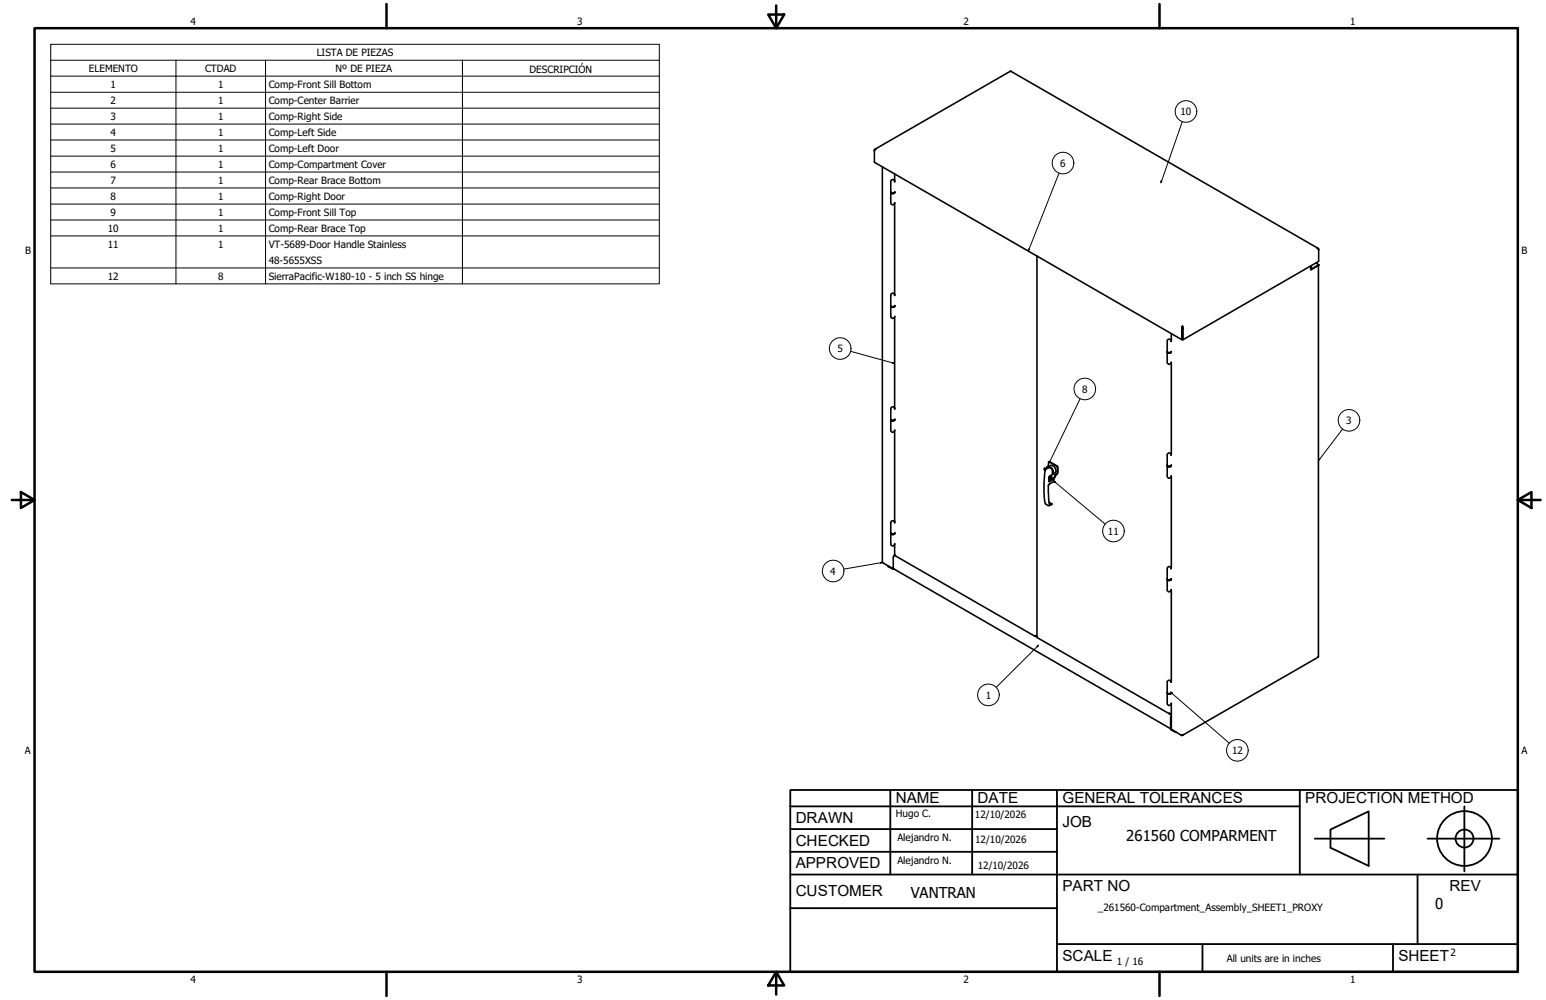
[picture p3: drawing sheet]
<svg xmlns="http://www.w3.org/2000/svg" width="432mm" height="279mm" viewBox="0 0 432 279" stroke-linecap="round" stroke-linejoin="round" font-family="sans-serif">
<!-- layer: Visible (ANSI) -->
<g fill="none" stroke="#000" stroke-width=".44">
<path d="M244.2 41.9l.4-.2-.4 .4M244.2 42.1v3.2l85.9 49.6M244.2 41.9l.1 .1M244.2 41.9v.2M244.3 41.7l38.1-21.8 85.8 49.5M246.4 46.6v110.6l3.2 1.7M248.8 53.8l.4 .3 .5-.1 .2-.2M248.8 50.7v6a.54 .54 0 0 0 .5 .5 .54 .54 0 0 0 .6-.5M248.8 53.7l.3 .3h.5l.3-.3M248.8 50.7a.54 .54 0 0 1 .6-.5 .54 .54 0 0 1 .5 .6v-.1M249.7 50.4h.2M249.9 48.6v2"/>
<path d="M249.9 53.7v.1M249.9 56.6v25.9a.54 .54 0 0 0-.6-.6 .54 .54 0 0 0-.5 .6v6M289.6 71.5v106.5l37 21.5M366.1 75.2l.1 .1M367.5 73.5l.9 .5-2 1.1-.1-.9M368.1 74.2l-2 1.2v-1M368.2 74.2v109.3l-37.9 21.9M368.2 69.7h.1M368.3 69.7l-.1-.3h-.3l.4 .4M368.3 69.7v3.3l-37.9 21.9v-3.2M368.4 74l-2.1 1.3-.2-.1v-.9M248.8 85.5l.4 .4 .5-.1 .2-.3"/>
<path d="M248.8 85.4l.3 .3h.5l.3-.2M248.8 88.4a.54 .54 0 0 0 .5 .6 .54 .54 0 0 0 .6-.5M249.7 82.1h.2M249.9 85.4v.1M249.9 88.6v25.5M249.9 85.5h.1M249.9 88.4v.1M249.9 85.3v.2M326 98.4a.64 .64 0 0 0 1.2-.1 .64 .64 0 0 1-.6 .4 .64 .64 0 0 1-.6-.3zM327 94.9h.2M327.1 95.3a.54 .54 0 0 0-.6-.6 .54 .54 0 0 0-.5 .6v6M327.2 98.2a.64 .64 0 0 1-1.2 0"/>
<path d="M327.2 93.2v2M327.2 95.2v.1M330.3 91.1v.5M330.3 91.1l-.2 .6M330.3 91.6l-.2 3.3v-3.2M330.3 91.1l.1 .6M330.3 91.6l.1 3.3M330.3 91.6l-.2 .1M330.3 91.6l.1 .1M248.8 117.3a.59 .59 0 0 0 .6 .3 .59 .59 0 0 0 .5-.4 .59 .59 0 0 1-.5 .4 .59 .59 0 0 1-.6-.3zM248.8 117.2l.3 .3 .6-.1 .2-.2M249.7 113.9h.2"/>
<path d="M249.9 114.2a.54 .54 0 0 0-.6-.5 .54 .54 0 0 0-.5 .5v6a.57 .57 0 0 0 .6 .6 .57 .57 0 0 0 .5-.7M249.9 117.1v.1M326 101.3a.54 .54 0 0 0 .5 .5 .54 .54 0 0 0 .6-.5M327.2 101.3v25.6M327.2 101.2l-.1 .1M249.9 120.3v25.6M291.8 130.8l.2 .6M292.2 131.1l-.3-.3-.2 .1 .2 .6M292.6 130.8v-.1a1.05 1.05 0 0 1 1.1 0 1.05 1.05 0 0 1 .5 1l.1 .4-.4 .5M292.8 130.5l.7-.5a1.4 1.4 0 0 1 1.2 2.1l-.7 .4M292.9 130.5v-1.4l.2-.1 2 1.2 .2 .4v1.5l-.3 .6h-.4v.6l-.8 .4h-.9M292.9 129.1l.3-.1 2.1 1.2 .2 1.9-.5 .6"/>
<path d="M293 133.4l.3-.2 .5 .2M293 133.9l.3 .1 .5-.1M293.1 133.2h.6a.36 .36 0 0 1-.3 .4 .36 .36 0 0 1-.4-.3M293.2 133.3l.4 .2M293.9 132.6l-.8 .6-.2 1.4 1.4-.7M293.9 132.6v-1.3l-.2-.4-.8-.3-.7 .5a14.6 14.6 0 0 0-.6 6.2l.1 1.6a2.08 2.08 0 0 0 .4 1.9l1 .5 .7-.5M294.1 133.7l.2 .2M294.3 133.9v.7l-1.3 .7a3.5 3.5 0 0 0-.2 2.4l.3 3.3 .7-.2M294.8 132.7v.5l-.3 .3-.9 .4h-.7M326 130.1a.64 .64 0 0 0 .6 .3 .64 .64 0 0 0 .6-.4 .64 .64 0 0 1-1.2 .1zM327 126.7h.2M327.1 127.1a.54 .54 0 0 0-.6-.5 .54 .54 0 0 0-.5 .5v5.9"/>
<path d="M327.2 133l-.1 .1a.54 .54 0 0 1-.6 .5 .54 .54 0 0 1-.5-.5M327.2 129.9a.64 .64 0 0 1-1.2 .1M327.2 133v25.7M327.2 127v.1M248.8 149a.59 .59 0 0 0 .6 .4 .59 .59 0 0 0 .5-.4 .59 .59 0 0 1-.5 .4 .59 .59 0 0 1-.6-.4zM248.8 148.9l.2 .3h.6l.3-.2M249.5 158.9l-1.4-.7 78.9 45.4M249.7 159l-.2 .1M249.7 145.6h.2M249.9 152.1l.1 3M249.9 151.9v.1a.54 .54 0 0 1-.6 .5 .54 .54 0 0 1-.5-.5M249.9 145.9v.1a.54 .54 0 0 0-.6-.5 .54 .54 0 0 0-.5 .5v6"/>
<path d="M249.9 148.9v.1M250 155.1l-.5 .5 .1 3.3M250 155.1l39.1 22.7M293 140.3l.8 .5M326 158.8v6a.57 .57 0 0 0 .6 .6 .57 .57 0 0 0 .6-.7M327 158.4h.2M327.2 158.8h-.1a.54 .54 0 0 0-.6-.5 .54 .54 0 0 0-.5 .5M289.4 177.7v.1M289.5 177.7l-.5-.1 .1 .2h.3M289.6 177.7l-.2 .1M326 161.9a.64 .64 0 0 0 .6 .3 .64 .64 0 0 0 .6-.4 .64 .64 0 0 1-1.2 .1zM326 161.7a.67 .67 0 0 0 1.2 0"/>
<path d="M327.2 164.8v25.6M326 193.6a.64 .64 0 0 0 1.2-.1 .64 .64 0 0 1-.6 .4 .64 .64 0 0 1-.6-.3zM326 190.6v6a.54 .54 0 0 0 .5 .5 .54 .54 0 0 0 .6-.5M326 193.5a.62 .62 0 0 0 .6 .4 .62 .62 0 0 0 .6-.4M326 190.6a.54 .54 0 0 1 .5-.5 .54 .54 0 0 1 .6 .5M326.9 199.4v.1M327 190.2h.2M327 199.4l-.5-.1 .4 .2M327 199.4l-.1 .1M327.2 196.5v7.3l2.7 1.6M327.2 199.3l-.2 .1M327.2 196.5l-.1 .1"/>
<path d="M327.2 190.6h-.1M327.2 190.5l-.1 .1M327 203.7l1.4 .9M327 203.6v.2l1.5 .7M327.1 200.2l.1 2.4M327.2 200l-.2 .3v3.3M327.2 200.2v3.3M327.2 203.6h-.2M329.9 205.4l.6-.2-.4 .3M329.9 205.4l.2 .1M330.1 205.4v.1"/>
</g>
<circle cx="366.1" cy="75.2" r=".22" fill="#000"/>
<g fill="none" stroke="#000" stroke-width=".28">
<path d="M14.2 16.8v-4.4h169.9v4.4M14.2 16.8h169.9v4.5M14.2 16.8v62.5h169.9v-58M49.1 16.8v62.5M74.2 16.8v62.5M129.2 16.8v62.5M14.2 21.3h169.9M14.2 25.8h169.9M14.2 30.2h169.9M14.2 34.7h169.9M14.2 39.1h169.9M330.2 34l-6 17.1"/>
<path d="M14.2 43.6h169.9M14.2 48.1h169.9M14.2 52.5h169.9M14.2 57h169.9M295.8 48.4l-8.6 21.8M324.3 50.5l.2 .1-.3 .5zM14.2 61.5h169.9M14.2 65.9h169.9M14.2 74.9h169.9M287.3 69.6l.2 .1-.3 .5zM237.6 98.2l12.3 3.3M249.4 101.3l.5 .2h-.5z"/>
<path d="M301.7 111.4l-9.5 19.5M375 119.9l-6.8 8.8M292.4 130.4l.2 .1-.4 .4zM294.3 134.4l.5 .3-.2 .2zM294.3 134.4l14.4 12M368.4 128.3l.2 .1-.4 .3zM245.9 157.1l.5 .1-.4 .2zM246.4 157.2l-10.7 1.8M289.6 180.5l.5-.2-.3 .4zM290.1 180.3l-11.8 11.7M327 193.4l.4 .2-.1 .2zM327 193.4l16.3 14.2"/>
<circle cx="331.2" cy="31.1" r="3"/>
<circle cx="296.9" cy="45.6" r="3"/>
<circle cx="234.7" cy="97.4" r="3"/>
<circle cx="303" cy="108.7" r="3"/>
<circle cx="376.8" cy="117.4" r="3"/>
<circle cx="232.7" cy="159.5" r="3"/>
<circle cx="311" cy="148.4" r="3"/>
<circle cx="276.1" cy="194.2" r="3"/>
<circle cx="345.6" cy="209.6" r="3"/>
</g>
<!-- layer: Borde (ANSI) -->
<g fill="none" stroke="#000" stroke-width=".7">
<path d="M9.7 7.9h414.2v263.6h-414.2zM107.9 1.1v6.8M214.6 4.1h4.4l-2.2 3.8zM216.8 1.5v6.4M323.8 1.1v6.8M3.3 139.7h6.4M5.8 137.5l3.9 2.2-3.9 2.2zM423.9 139.7l3.8-2.2v4.4zM423.9 139.7h6.4M107.9 271.5v6.8M216.8 271.5l2.2 3.8h-4.4zM216.8 271.5v6.4"/>
<path d="M323.8 271.5v6.8"/>
</g>
<!-- layer: Title (ANSI)-1 -->
<g fill="none" stroke="#000" stroke-width=".51">
<path d="M220.7 220.7h203.2v50.8h-203.2zM220.7 225.3h142.3M220.7 231.6h74.5M220.7 238h74.5M248.7 220.7v23.6M271.5 220.7v23.6M295.2 220.7v50.8M363 220.7v23.6M367.2 234.3h19.5M371.6 231.8l10.7-5.1v15.2l-10.7-5zM398.7 234.3h20.1M409 225.3v18.2"/>
<path d="M220.7 244.3h203.2M220.7 253.7h74.5M395.9 244.3v19.5M295.2 263.8h128.7M335.9 263.8v7.7M389.1 263.8v7.7"/>
<circle cx="409" cy="234.3" r="7.7"/>
<circle cx="409" cy="234.3" r="2.51"/>
</g>
<path d="M324.3 50.5l.2 .1-.3 .5zM287.3 69.6l.2 .1-.3 .5zM249.4 101.3l.5 .2h-.5zM292.4 130.4l.2 .1-.4 .4zM294.3 134.4l.5 .3-.2 .2zM368.4 128.3l.2 .1-.4 .3zM245.9 157.1l.5 .1-.4 .2zM289.6 180.5l.5-.2-.3 .4zM327 193.4l.4 .2-.1 .2z" fill="#000"/>
<g font-size="4.3">
<text x="250.2" y="224.2">NAME</text>
<text x="273" y="224.2">DATE</text>
<text x="296.7" y="224.3">GENERAL TOLERANCES</text>
<text x="364.6" y="224.3">PROJECTION METHOD</text>
<text x="222.2" y="229.9">DRAWN</text>
<text x="296.7" y="230.9">JOB</text>
<text x="222.2" y="236.3">CHECKED</text>
<text x="222.2" y="242.6">APPROVED</text>
<text x="222.2" y="250.3">CUSTOMER</text>
<text x="296.7" y="249">PART NO</text>
<text x="404.8" y="248.9">REV</text>
<text x="296.7" y="268.4">SCALE</text>
<text x="390.6" y="268.4">SHEET</text>
</g>
<g font-size="4.2">
<text x="314.6" y="235">261560 COMPARMENT</text>
<text x="254.4" y="250.8">VANTRAN</text>
<text x="400.9" y="254">0</text>
</g>
<g font-size="2.8">
<text x="53.2" y="6.9">4</text>
<text x="161.2" y="6.9">3</text>
<text x="269.1" y="6.9">2</text>
<text x="377.1" y="6.9">1</text>
<text x="88.5" y="15.6">LISTA DE PIEZAS</text>
<text x="24.8" y="20.1">ELEMENTO</text>
<text x="57.3" y="20.1">CTDAD</text>
<text x="93.7" y="20.1">Nº DE PIEZA</text>
<text x="147.9" y="20.4">DESCRIPCIÓN</text>
<text x="30.9" y="24.6">1</text>
<text x="30.9" y="29">2</text>
<text x="60.9" y="24.6">1</text>
<text x="60.9" y="29">1</text>
<text x="75.1" y="24.6">Comp-Front Sill Bottom</text>
<text x="75.1" y="29">Comp-Center Barrier</text>
<text x="30.9" y="33.5">3</text>
<text x="60.9" y="33.5">1</text>
<text x="75.1" y="33.5">Comp-Right Side</text>
<text x="329.7" y="32.2">10</text>
<text x="30.9" y="37.9">4</text>
<text x="60.9" y="37.9">1</text>
<text x="75.1" y="38">Comp-Left Side</text>
<text x="30.9" y="42.4">5</text>
<text x="30.9" y="46.9">6</text>
<text x="60.9" y="42.4">1</text>
<text x="60.9" y="46.9">1</text>
<text x="75.1" y="42.4">Comp-Left Door</text>
<text x="75.1" y="46.9">Comp-Compartment Cover</text>
<text x="296.1" y="46.6">6</text>
<text x="30.9" y="51.3">7</text>
<text x="60.9" y="51.3">1</text>
<text x="75.1" y="51.3">Comp-Rear Brace Bottom</text>
<text x="30.9" y="55.8">8</text>
<text x="60.9" y="55.8">1</text>
<text x="75.1" y="55.8">Comp-Right Door</text>
<text x="30.1" y="64.7">10</text>
<text x="30.9" y="60.3">9</text>
<text x="60.9" y="60.3">1</text>
<text x="60.9" y="64.7">1</text>
<text x="75.1" y="60.3">Comp-Front Sill Top</text>
<text x="75.1" y="64.7">Comp-Rear Brace Top</text>
<text x="7" y="70.9">B</text>
<text x="30.1" y="69.2">11</text>
<text x="60.9" y="69.2">1</text>
<text x="75.1" y="69.2">VT-5689-Door Handle Stainless</text>
<text x="424.9" y="70.9">B</text>
<text x="75.1" y="73.7">48-5655XSS</text>
<text x="30.1" y="78.1">12</text>
<text x="60.9" y="78.1">8</text>
<text x="75.1" y="78.2">SierraPacific-W180-10 - 5 inch SS hinge</text>
<text x="233.9" y="98.4">5</text>
<text x="302.3" y="109.7">8</text>
<text x="376" y="118.5">3</text>
<text x="309.4" y="149.4">11</text>
<text x="231.9" y="160.5">4</text>
<text x="275.3" y="195.2">1</text>
<text x="6.9" y="210.6">A</text>
<text x="344.1" y="210.6">12</text>
<text x="424.9" y="210.6">A</text>
<text x="250.2" y="228.3">Hugo C.</text>
<text x="272.3" y="228.4">12/10/2026</text>
<text x="250.6" y="234.9">Alejandro N.</text>
<text x="272.4" y="235.6">12/10/2026</text>
<text x="250.6" y="241.5">Alejandro N.</text>
<text x="273.1" y="242.8">12/10/2026</text>
<text x="306.6" y="254.5">_261560-Compartment_Assembly_SHEET1_PROXY</text>
<text x="312" y="269.7">1 / 16</text>
<text x="342.6" y="268.7">All units are in inches</text>
<text x="405.1" y="267.1">2</text>
<text x="53.2" y="274.6">4</text>
<text x="161.2" y="274.6">3</text>
<text x="269.1" y="274.6">2</text>
<text x="377.1" y="274.6">1</text>
</g>
</svg>
